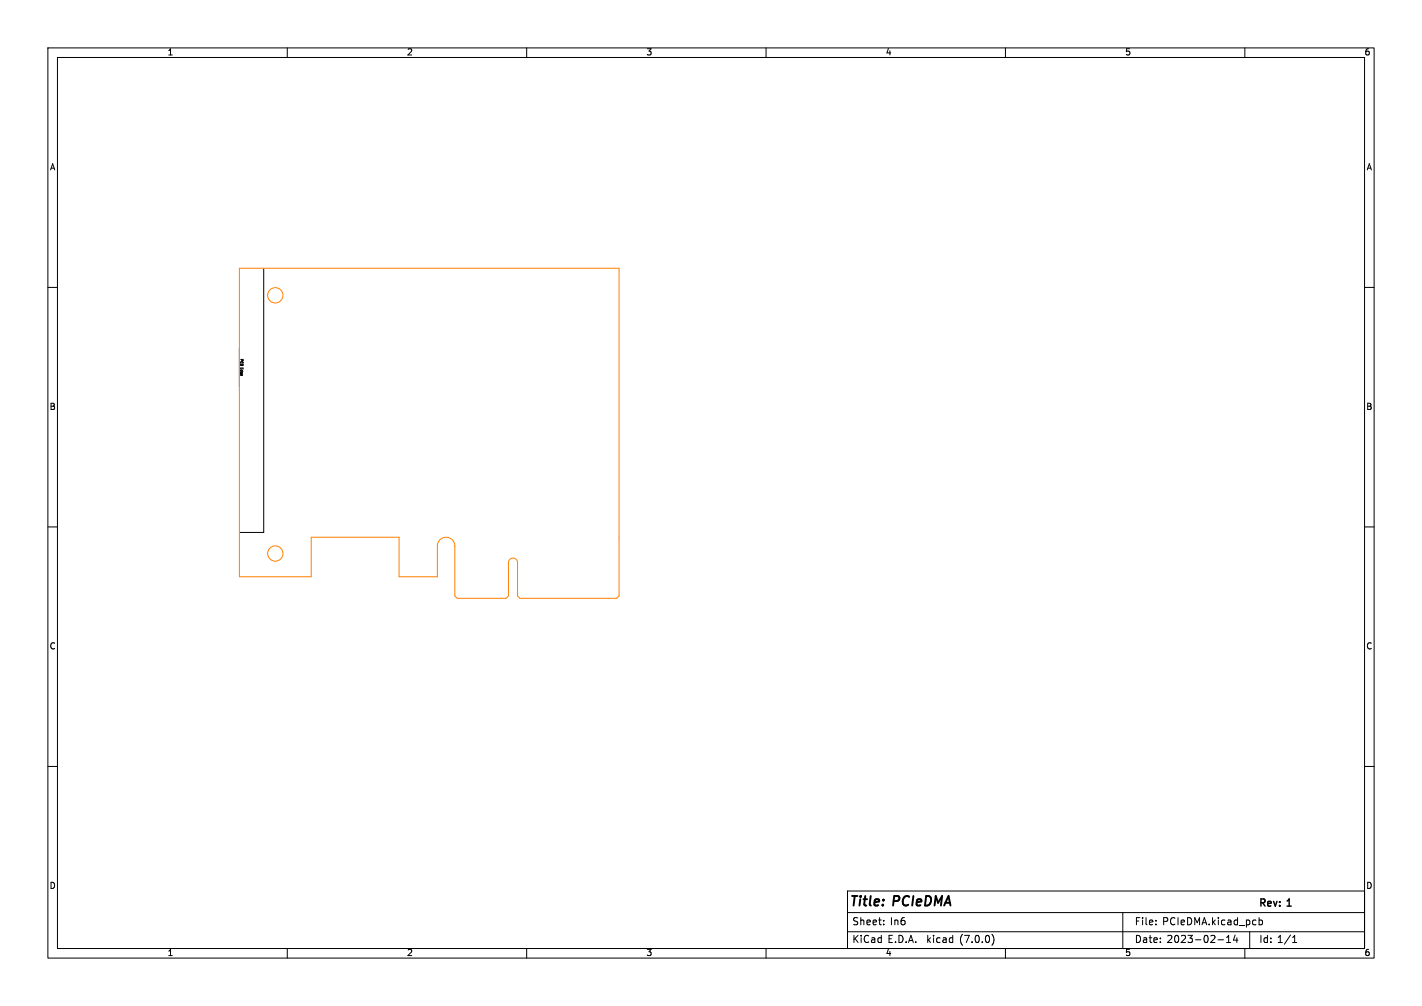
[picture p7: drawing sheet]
<svg xmlns="http://www.w3.org/2000/svg" width="297mm" height="210mm" viewBox="0 0 297 210" stroke-linecap="round" stroke-linejoin="round" font-family="sans-serif">
<g fill="none" stroke="#000" stroke-width=".21">
<path d="M10 10h277v190h-277zM12 12h273v186h-273zM60 10v2M110 10v2M160 10v2M210 10v2M260 10v2M10 60h2M55.1 56v55.1h-5.1M285 60h2M50 72.7v8M10 110h2"/>
<path d="M285 110h2M10 160h2M285 160h2M60 198v2M110 198v2M160 198v2M177 194.5h108M177 190.5h108M177 186h108v12h-108zM184.6 192.9v.2M184.6 192.1v.2M207.2 195a1.72 1.72 0 0 1 0 2.3"/>
<path d="M210 198v2M234.5 190.5v7.5M241.4 192.9v.2M241.4 192.1v.2M254.4 196.2h1.1M256.2 196.8h.8M256.2 195.7l.4-.4v1.5M258 195.2l-.4 1.1h.9M258.3 195.8v1M260 198v2M261 194.5v3.5M263 191.6v1.5"/>
<path d="M263 192.1h.4l.3 .2-.2 .7h-.5M270 196.8h.8M270 195.7l.4-.4v1.5"/>
</g>
<g fill="none" stroke="#ff8000" stroke-width=".21">
<path d="M50 56h79.3v68.4l-.5 .5h-20.2l-.5-.5v-6.9a.95 .95 0 0 0-.9-1 .95 .95 0 0 0-1 1v6.9l-.5 .5h-10.2l-.5-.5v-10.4a1.82 1.82 0 0 0-1.8-1.8 1.82 1.82 0 0 0-1.8 1.8v6.4h-8v-8.3h-18.4v8.3h-15z"/>
<circle cx="57.5" cy="61.7" r="1.6"/>
<circle cx="57.5" cy="115.5" r="1.6"/>
</g>
<g font-size="2.8">
<text x="177.5" y="189.8">Title:</text>
<text x="186.6" y="189.8">PCIeDMA</text>
</g>
<g font-size="2.1">
<text x="263" y="189.7">Rev:</text>
<text x="269" y="189.7">1</text>
<text x="178" y="197.1">KiCad</text>
<text x="178" y="193.4">Sheet:</text>
<text x="185.4" y="197.1">E.D.A.</text>
<text x="185.9" y="193.4">In6</text>
<text x="193.6" y="197.1">kicad</text>
<text x="200.5" y="197.1">(7.0.0)</text>
<text x="237" y="197.1">Date:</text>
<text x="237" y="193.4">File:</text>
<text x="242.8" y="193.4">PCIeDMA.kicad_pcb</text>
<text x="243.7" y="197.1">2023-02-14</text>
<text x="263" y="197.1">Id: 1/1</text>
</g>
<g font-size="1.8">
<text x="35" y="11.8">1</text>
<text x="85" y="11.8">2</text>
<text x="135" y="11.8">3</text>
<text x="185" y="11.8">4</text>
<text x="235" y="11.8">5</text>
<text x="285" y="11.8">6</text>
<text x="10.4" y="35.8">A</text>
<text x="285.4" y="35.8">A</text>
<text x="10.3" y="85.8">B</text>
<text x="285.3" y="85.8">B</text>
<text x="10.3" y="135.8">C</text>
<text x="285.3" y="135.8">C</text>
<text x="10.3" y="185.8">D</text>
<text x="285.3" y="185.8">D</text>
<text x="35" y="199.8">1</text>
<text x="85" y="199.8">2</text>
<text x="135" y="199.8">3</text>
<text x="185" y="199.8">4</text>
<text x="235" y="199.8">5</text>
<text x="285" y="199.8">6</text>
</g>
<g font-size=".7">
<text x="50" y="74.8" transform="rotate(90 50 74.8)">PCB</text>
<text x="50" y="76.8" transform="rotate(90 50 76.8)">Edge</text>
</g>
</svg>
